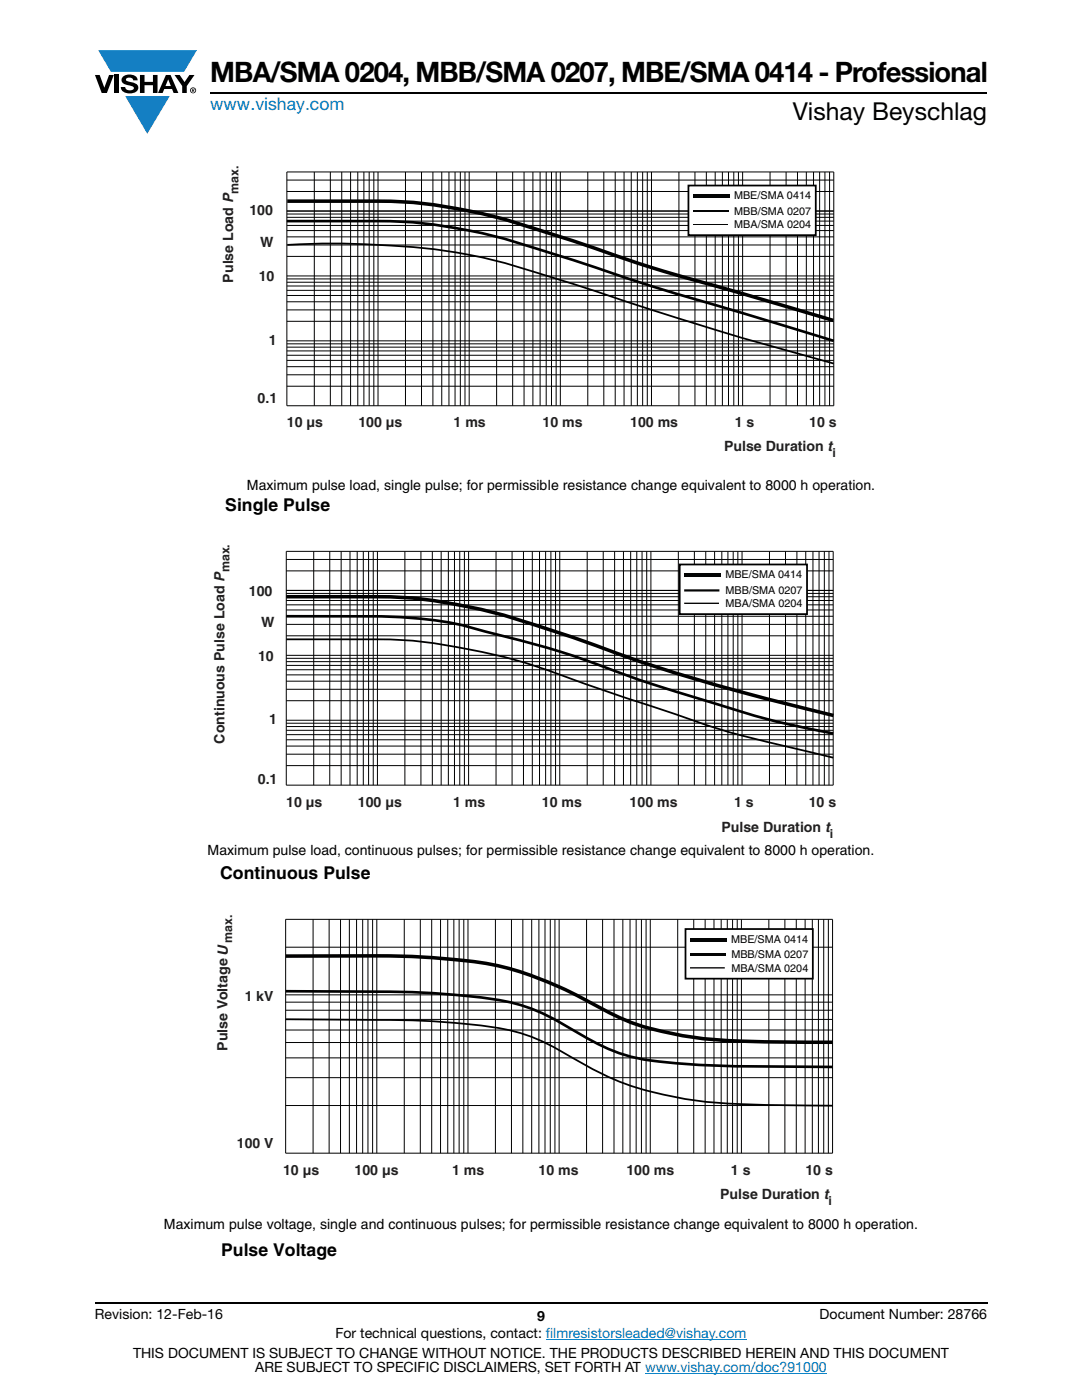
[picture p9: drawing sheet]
<svg xmlns="http://www.w3.org/2000/svg" width="216mm" height="279mm" viewBox="0 0 216 279" stroke-linecap="round" stroke-linejoin="round" font-family="sans-serif">
<g fill="#147fc3">
<path d="M19.6 10h19.7l-2.6 4.3h-1.1h-13.5z"/>
<path d="M25 19.2h8.9l-4.5 7.5z"/>
</g>
<g fill="#000">
<path d="M18.9 15h1l.9 2.5 1-2.5h.9l-1.4 3.6h-1zM22.9 15h.9v3.6h-.9zM24.6 15.3a2.1 2.1 0 0 1 2.8 .3l.1 .4h-.9a.79 .79 0 0 0-.7-.5 .79 .79 0 0 0-.8 .4l.3 .3 1 .2a1.08 1.08 0 0 1 1.2 1 1.08 1.08 0 0 1-1.1 1.2 1.73 1.73 0 0 1-2.4-1.2h.9a.96 .96 0 0 0 .8 .6 .96 .96 0 0 0 .9-.4 1.31 1.31 0 0 0-1.2-.6 1.03 1.03 0 0 1-1.1-.6 1.03 1.03 0 0 1 .2-1.1zM27.9 15h.9v1.3h1.7v-1.3h.9v3.6h-.9v-1.6h-1.7v1.6h-.9zM34.8 15h1.1l.9 1.4 1-1.4h1l-1.5 2.2v1.4h-.9v-1.4z"/>
<path d="M33.6 15.9l.5 1.3h-1.1zM33.1 15l-1.6 3.6h1l.3-.8h1.5l.3 .8h1l-1.6-3.6z"/>
<path d="M38.4 17.8h.2v.2h-.2zM38.3 17.7v.7h.1v-.3l.4 .3-.2-.3 .2-.2-.1-.2z"/>
<path d="M38.1 18a.46 .46 0 0 1 .9 0 .46 .46 0 0 1-.9 0zM37.9 18a.6 .6 0 0 0 1.2 0 .6 .6 0 0 0-1.2 0z"/>
</g>
<path d="M42 18.6h155M18.9 260h178.1" fill="none" stroke="#000" stroke-width=".36"/>
<path d="M108.9 267.3h40.1M128.7 274h36.3" fill="none" stroke="#007ec4" stroke-width=".2"/>
<path d="M44.1 33h130.5v69.8h-130.5z" fill="#fff"/>
<g fill="none" stroke="#000" stroke-width=".2">
<path d="M57.2 34.3h109.2v46.7h-109.2zM57.2 38.2h109.2M57.2 35.9h109.2M62.7 34.3v46.7M65.9 34.3v46.7M68.2 34.3v46.7M70 34.3v46.7M71.4 34.3v46.7M72.6 34.3v46.7M73.7 34.3v46.7M74.6 34.3v46.7M75.4 34.3v46.7"/>
<path d="M80.9 34.3v46.7M84.1 34.3v46.7M86.4 34.3v46.7M88.1 34.3v46.7M89.6 34.3v46.7M90.8 34.3v46.7M91.9 34.3v46.7M92.8 34.3v46.7M93.6 34.3v46.7M99.1 34.3v46.7M102.3 34.3v46.7M104.6 34.3v46.7"/>
<path d="M106.3 34.3v46.7M107.8 34.3v46.7M109 34.3v46.7M110 34.3v46.7M111 34.3v46.7M111.8 34.3v46.7M117.3 34.3v46.7M120.5 34.3v46.7M122.8 34.3v46.7M124.5 34.3v46.7M126 34.3v46.7M127.2 34.3v46.7"/>
<path d="M128.2 34.3v46.7M129.2 34.3v46.7M130 34.3v46.7M135.5 34.3v46.7M138.7 34.3v46.7M140.9 34.3v46.7M142.7 34.3v46.7M144.1 34.3v46.7M145.4 34.3v46.7M146.4 34.3v46.7M147.3 34.3v46.7M148.2 34.3v46.7"/>
<path d="M153.7 34.3v46.7M156.9 34.3v46.7M159.1 34.3v46.7M160.9 34.3v46.7M162.3 34.3v46.7M163.5 34.3v46.7M164.6 34.3v46.7M165.5 34.3v46.7M57.2 55.1h109.2M57.2 51.2h109.2M57.2 48.9h109.2M57.2 47.3h109.2"/>
<path d="M57.2 46h109.2M57.2 45h109.2M57.2 44.1h109.2M57.2 43.4h109.2M57.2 42.7h109.2M57.2 42.1h109.2M57.2 59h109.2M57.2 57.9h109.2M57.2 57.1h109.2M57.2 56.3h109.2M57.2 55.7h109.2M57.2 68h109.2"/>
<path d="M57.2 77.1h109.2M57.2 74.8h109.2M57.2 73.2h109.2M57.2 71.9h109.2M57.2 70.9h109.2M57.2 70h109.2M57.2 69.3h109.2M57.2 68.6h109.2M57.2 64.1h109.2M57.2 61.8h109.2M57.2 60.2h109.2"/>
</g>
<path d="M57.3 40.1h18.1a101.3 101.3 0 0 1 31 5.4l8.3 2.7a365.7 365.7 0 0 0 33.3 10.4l18.3 5.3" fill="none" stroke="#000" stroke-width=".71" stroke-linecap="butt"/>
<path d="M57.2 44.1h18.1a104.2 104.2 0 0 1 33.6 6.1l8.4 2.7a586.7 586.7 0 0 0 33.8 10.5l15.3 4.6" fill="none" stroke="#000" stroke-width=".53"/>
<path d="M57.3 48.9a170.2 170.2 0 0 1 34.8 1.7 138.4 138.4 0 0 1 19.8 5.3l16.6 5.5 14.2 4.4 23.7 6.8" fill="none" stroke="#000" stroke-width=".35"/>
<path d="M137.4 37h25.4v9.9h-25.4z" fill="#fff"/>
<path d="M137.4 37h25.4v9.9h-25.4z" fill="none" stroke="#000" stroke-width=".35"/>
<path d="M138.3 44.8h6.9" fill="none" stroke="#020404" stroke-width=".2"/>
<path d="M138.3 42.2h7" fill="none" stroke="#020404" stroke-width=".34"/>
<path d="M138.3 38.8h7.2v.7h-7.2z" fill="#020404"/>
<path d="M41.4 108.6h133.1v67.7h-133.1z" fill="#fff"/>
<g fill="none" stroke="#000" stroke-width=".2">
<path d="M57.1 110h109.2v46.7h-109.2zM57.1 113.9h109.1M57.1 119.8h109.1M57.1 119.1h109.1M57.1 118.4h109.1M57.1 117.8h109.1M57.1 111.7h109.1M62.6 110v46.7M65.8 110v46.7M68.1 110v46.7M69.8 110v46.7M71.3 110v46.7"/>
<path d="M72.5 110v46.7M73.5 110v46.7M74.5 110v46.7M75.3 110v46.7M80.8 110v46.7M84 110v46.7M86.3 110v46.7M88 110v46.7M89.5 110v46.7M90.7 110v46.7M91.7 110v46.7M92.7 110v46.7"/>
<path d="M93.5 110v46.7M99 110v46.7M102.2 110v46.7M104.5 110v46.7M106.2 110v46.7M107.7 110v46.7M108.9 110v46.7M109.9 110v46.7M110.9 110v46.7M111.7 110v46.7M117.2 110v46.7M120.4 110v46.7"/>
<path d="M122.6 110v46.7M124.4 110v46.7M125.8 110v46.7M127.1 110v46.7M128.1 110v46.7M129 110v46.7M129.9 110v46.7M135.4 110v46.7M138.6 110v46.7M140.8 110v46.7M142.6 110v46.7M144 110v46.7"/>
<path d="M145.2 110v46.7M146.3 110v46.7M147.2 110v46.7M148.1 110v46.7M153.5 110v46.7M156.7 110v46.7M159 110v46.7M160.8 110v46.7M162.2 110v46.7M163.4 110v46.7M164.5 110v46.7M165.4 110v46.7"/>
<path d="M57.1 130.8h109.1M57.1 126.9h109.1M57.1 124.6h109.1M57.1 123h109.1M57.1 121.7h109.1M57.1 120.7h109.1M57.1 139.8h109.1M57.1 137.6h109.1M57.1 135.9h109.1M57.1 134.7h109.1M57.1 133.7h109.1M57.1 132.8h109.1"/>
<path d="M57.1 132h109.1M57.1 131.4h109.1M57.1 143.7h109.1M57.1 152.8h109.1M57.1 150.5h109.1M57.1 148.9h109.1M57.1 147.6h109.1M57.1 146.6h109.1M57.1 145.7h109.1M57.1 145h109.1M57.1 144.3h109.1"/>
</g>
<path d="M57.1 127.6h18.2a98.2 98.2 0 0 1 22.5 2.9l2.5 .5a231.4 231.4 0 0 1 20.4 6.9l10.6 3.5a189.2 189.2 0 0 0 29.3 8.4l5.7 1.4" fill="none" stroke="#000" stroke-width=".35"/>
<path d="M57.1 123h18.3a77 77 0 0 1 22.2 3.2 187.5 187.5 0 0 1 28.4 8.9l10.6 3.5a358 358 0 0 0 21.1 6.1l8.6 1.7" fill="none" stroke="#000" stroke-width=".53"/>
<path d="M57.1 119.1h18.2a98.9 98.9 0 0 1 28.5 4.7 457.5 457.5 0 0 1 24.6 8.5 465.3 465.3 0 0 0 37.9 10.5" fill="none" stroke="#000" stroke-width=".71" stroke-linecap="butt"/>
<path d="M135.6 112.7h25.4v9.9h-25.4z" fill="#fff"/>
<path d="M135.6 112.7h25.4v9.9h-25.4z" fill="none" stroke="#000" stroke-width=".35"/>
<g fill="#020404">
<path d="M136.5 120.3h7v.2h-7z"/>
<path d="M136.5 117.6h7v.5h-7z"/>
<path d="M136.5 114.4h7.3v.8h-7.3z"/>
</g>
<path d="M32.7 182.5h150.5v68.9h-150.5z" fill="#fff"/>
<g fill="none" stroke="#000" stroke-width=".2">
<path d="M57 198.5h109.1M57 189h109.1M62.5 183.5v46.6M65.7 183.5v46.6M67.9 183.5v46.6M69.7 183.5v46.6M71.1 183.5v46.6M72.4 183.5v46.6M73.4 183.5v46.6M74.4 183.5v46.6M75.2 183.5v46.6M80.7 183.5v46.6"/>
<path d="M83.9 183.5v46.6M86.1 183.5v46.6M87.9 183.5v46.6M89.3 183.5v46.6M90.6 183.5v46.6M91.6 183.5v46.6M92.5 183.5v46.6M93.4 183.5v46.6M98.9 183.5v46.6M102.1 183.5v46.6M104.3 183.5v46.6M106.1 183.5v46.6"/>
<path d="M107.5 183.5v46.6M108.7 183.5v46.6M109.8 183.5v46.6M110.7 183.5v46.6M111.6 183.5v46.6M117 183.5v46.6M120.2 183.5v46.6M122.5 183.5v46.6M124.3 183.5v46.6M125.7 183.5v46.6M126.9 183.5v46.6M128 183.5v46.6"/>
<path d="M128.9 183.5v46.6M129.8 183.5v46.6M135.2 183.5v46.6M138.4 183.5v46.6M140.7 183.5v46.6M142.5 183.5v46.6M143.9 183.5v46.6M145.1 183.5v46.6M146.2 183.5v46.6M147.1 183.5v46.6M147.9 183.5v46.6M153.4 183.5v46.6"/>
<path d="M156.6 183.5v46.6M158.9 183.5v46.6M160.7 183.5v46.6M162.1 183.5v46.6M163.3 183.5v46.6M164.4 183.5v46.6M165.3 183.5v46.6M57 215.1h109.1M57 211.1h109.1M57 208.1h109.1M57 205.6h109.1M57 203.4h109.1"/>
<path d="M57 201.6h109.1M57 200h109.1M57 220.6h109.1M166.1 230.1h-109.1v-46.6h109.1v46.6"/>
</g>
<path d="M57 190.8h18.2a138.1 138.1 0 0 1 23.6 1.8 78.2 78.2 0 0 1 21.7 8.9 53.3 53.3 0 0 0 19.7 5.8 300.2 300.2 0 0 0 25.9 .7" fill="none" stroke="#000" stroke-width=".71" stroke-linecap="butt"/>
<path d="M57 197.8l18.2 .1a147.2 147.2 0 0 1 26.4 2.1 39.2 39.2 0 0 1 12.7 5.5 37.7 37.7 0 0 0 17.6 6.4l5.9 .5 6.6 .3 21.7 .2" fill="none" stroke="#000" stroke-width=".53"/>
<path d="M57 203.4l18.2 .2a143.8 143.8 0 0 1 26.4 2 39.8 39.8 0 0 1 12.6 5.5 57.1 57.1 0 0 0 22.7 8.2 168.4 168.4 0 0 0 23.3 1.3l5.9 .1" fill="none" stroke="#000" stroke-width=".35"/>
<path d="M136.8 185.4h25.4v9.9h-25.4z" fill="#fff"/>
<path d="M136.8 185.4h25.4v9.9h-25.4z" fill="none" stroke="#000" stroke-width=".35"/>
<path d="M137.7 193h6.9v.3h-6.9z" fill="#020404"/>
<path d="M137.7 190.5h7" fill="none" stroke="#020404" stroke-width=".44"/>
<path d="M137.7 187.2h7.2v.7h-7.2z" fill="#020404"/>
<text font-size="5.6" x="42" y="16.4">MBA/SMA 0204, MBB/SMA 0207, MBE/SMA 0414 - Professional</text>
<text font-size="4.9" x="158.2" y="24">Vishay Beyschlag</text>
<text font-size="3.5" fill="#007ec4" x="42" y="21.9">www.vishay.com</text>
<g font-size="3.5">
<text x="45" y="102.1">Single Pulse</text>
<text x="43.9" y="175.5">Continuous Pulse</text>
<text x="44.1" y="250.6">Pulse Voltage</text>
</g>
<g font-size="2.8" fill="#231f20">
<text x="49.8" y="42.9">100</text>
<text x="51.9" y="49.4">W</text>
<text x="46.5" y="56.4" transform="rotate(-90 46.5 56.4)">Pulse Load P</text>
<text x="51.6" y="56.2">10</text>
<text x="53.6" y="68.8">1</text>
<text x="51.4" y="80.5">0.1</text>
<text x="57.2" y="85.2">10 µs</text>
<text x="71.5" y="85.2">100 µs</text>
<text x="90.5" y="85.2">1 ms</text>
<text x="108.3" y="85.2">10 ms</text>
<text x="125.8" y="85.2">100 ms</text>
<text x="146.6" y="85.2">1 s</text>
<text x="161.5" y="85.2">10 s</text>
<text x="144.5" y="90.1">Pulse Duration t</text>
<text x="49.7" y="119">100</text>
<text x="52.1" y="125.1">W</text>
<text x="51.5" y="131.9">10</text>
<text x="44.8" y="148.4" transform="rotate(-90 44.8 148.4)">Continuous Pulse Load P</text>
<text x="53.7" y="144.6">1</text>
<text x="51.4" y="156.5">0.1</text>
<text x="57.1" y="161">10 µs</text>
<text x="71.4" y="161">100 µs</text>
<text x="90.4" y="161">1 ms</text>
<text x="108.1" y="161">10 ms</text>
<text x="125.6" y="161">100 ms</text>
<text x="146.5" y="161">1 s</text>
<text x="161.4" y="161">10 s</text>
<text x="143.9" y="166.1">Pulse Duration t</text>
<text x="48.8" y="199.7">1 kV</text>
<text x="45.4" y="209.7" transform="rotate(-90 45.4 209.7)">Pulse Voltage U</text>
<text x="47.3" y="229.2">100 V</text>
<text x="56.5" y="234.5">10 µs</text>
<text x="70.7" y="234.5">100 µs</text>
<text x="90.2" y="234.5">1 ms</text>
<text x="107.5" y="234.5">10 ms</text>
<text x="125" y="234.5">100 ms</text>
<text x="143.7" y="239.3">Pulse Duration t</text>
<text x="145.8" y="234.5">1 s</text>
<text x="160.7" y="234.5">10 s</text>
</g>
<g font-size="2.8">
<text x="49.3" y="97.7">Maximum pulse load, single pulse; for permissible resistance change equivalent to 8000 h operation.</text>
<text x="41.4" y="170.7">Maximum pulse load, continuous pulses; for permissible resistance change equivalent to 8000 h operation.</text>
<text x="32.7" y="245.2">Maximum pulse voltage, single and continuous pulses; for permissible resistance change equivalent to 8000 h operation.</text>
<text x="18.9" y="263.3">Revision: 12-Feb-16</text>
<text x="107.2" y="263.6">9</text>
<text x="163.6" y="263.3">Document Number: 28766</text>
<text x="66.9" y="267.1">For technical questions, contact: filmresistorsleaded@vishay.com</text>
<text x="26.5" y="271">THIS DOCUMENT IS SUBJECT TO CHANGE WITHOUT NOTICE. THE PRODUCTS DESCRIBED HEREIN AND THIS DOCUMENT</text>
<text x="50.9" y="273.8">ARE SUBJECT TO SPECIFIC DISCLAIMERS, SET FORTH AT www.vishay.com/doc?91000</text>
</g>
<g font-size="2.5" fill="#231f20">
<text x="47.6" y="38.7" transform="rotate(-90 47.6 38.7)">max.</text>
<text x="166.1" y="91.1">i</text>
<text x="45.8" y="114.2" transform="rotate(-90 45.8 114.2)">max.</text>
<text x="165.6" y="167.2">i</text>
<text x="46.4" y="188.1" transform="rotate(-90 46.4 188.1)">max.</text>
<text x="165.3" y="240.4">i</text>
</g>
<g font-size="2.2" fill="#020404">
<text x="146.5" y="39.7">MBE/SMA 0414</text>
<text x="146.5" y="45.6">MBA/SMA 0204</text>
<text x="146.5" y="42.8">MBB/SMA 0207</text>
<text x="144.7" y="115.4">MBE/SMA 0414</text>
<text x="144.8" y="118.5">MBB/SMA 0207</text>
<text x="144.8" y="121.2">MBA/SMA 0204</text>
<text x="145.9" y="188.1">MBE/SMA 0414</text>
<text x="145.9" y="191.2">MBB/SMA 0207</text>
<text x="145.9" y="194">MBA/SMA 0204</text>
</g>
</svg>
